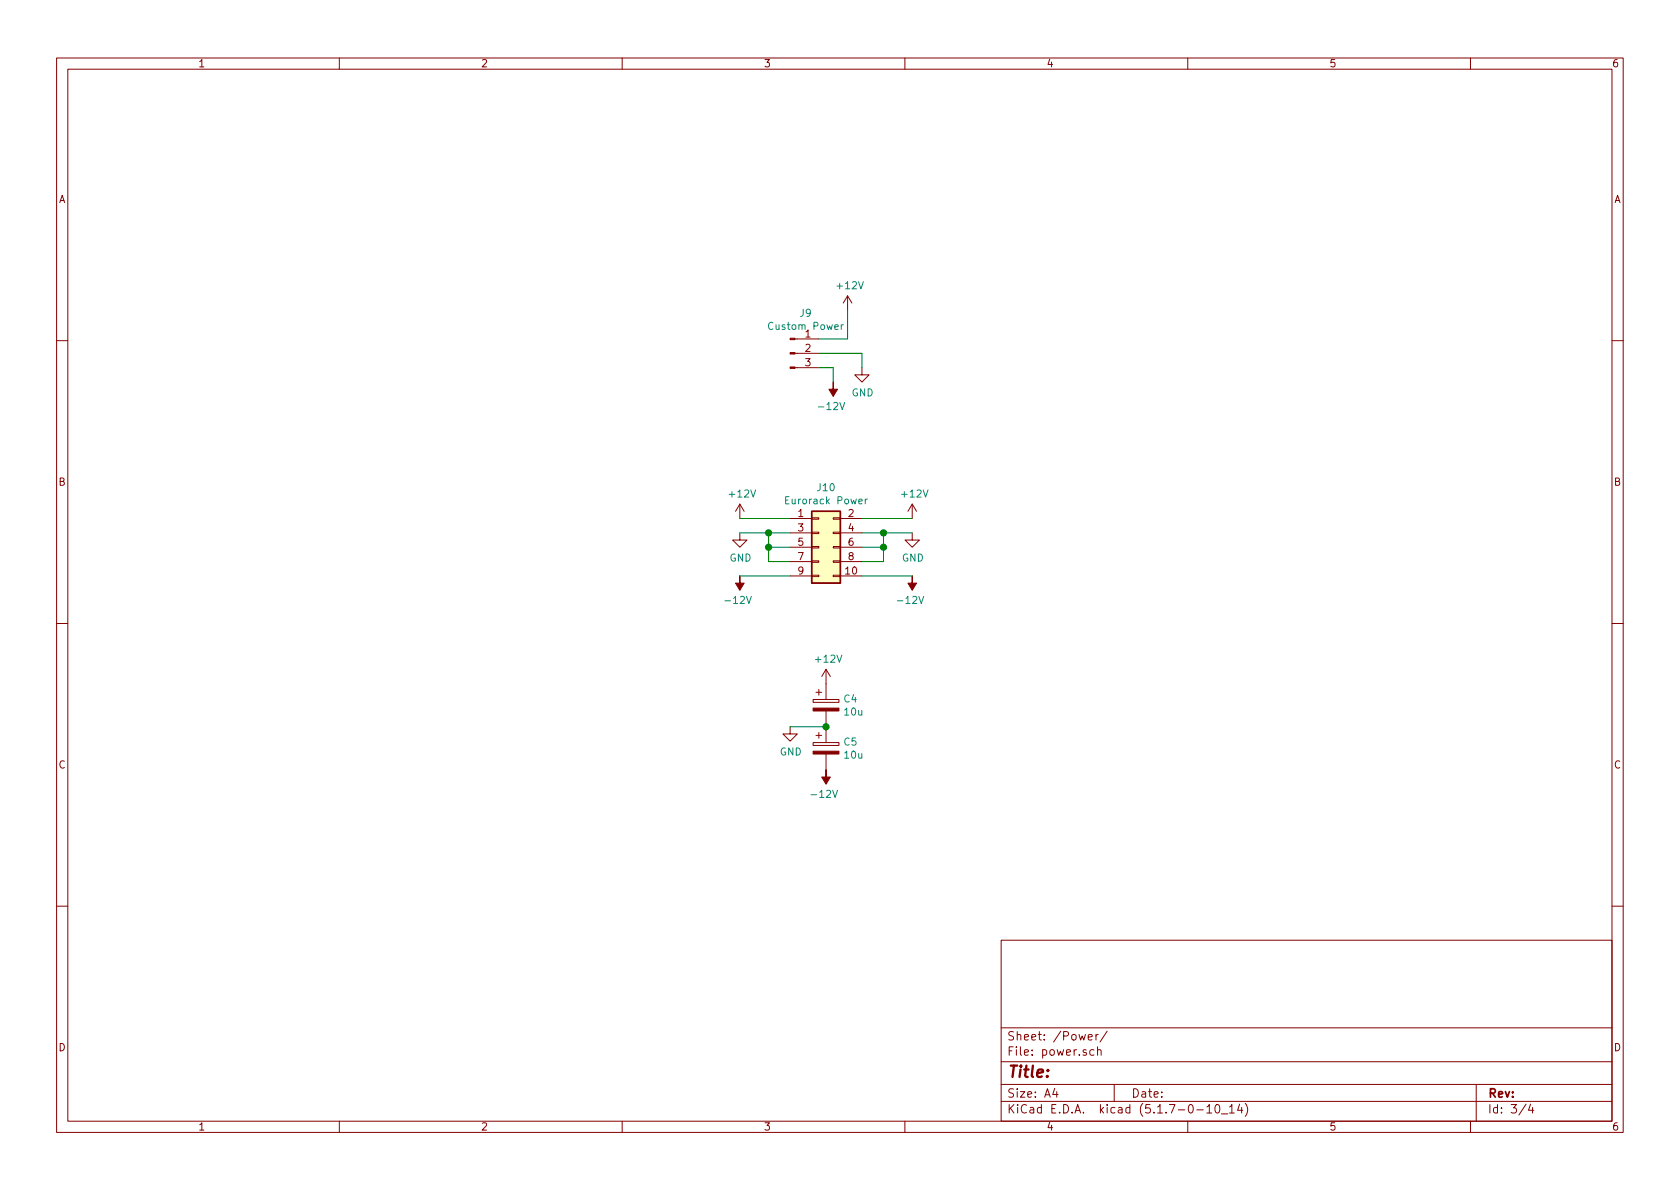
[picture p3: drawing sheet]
<svg xmlns="http://www.w3.org/2000/svg" width="297mm" height="210mm" viewBox="0 0 297 210" stroke-linecap="round" stroke-linejoin="round" font-family="sans-serif">
<g fill="none" stroke="#840000" stroke-width=".18">
<path d="M10 10.3h277v189.9h-277zM12 12.2h273v186.1h-273zM60 10.3v1.9M110 10.3v1.9M160 10.3v1.9M210 10.3v1.9M260 10.3v1.9M140.6 59.9h4.2M149.9 52.3l-.8 1.3M149.9 52.3v2.6M149.9 52.3l.7 1.3M10 60.2h2"/>
<path d="M140.6 65h4.2M140.6 62.5h4.2M152.4 65v1.3h1.3l-1.3 1.3-1.3-1.3h1.3M285 60.2h2M130.8 94.2v1.3h1.3l-1.3 1.3-1.3-1.3h1.3M130.8 89.1l-.8 1.3M130.8 89.1v2.6M130.8 89.1l.8 1.3M139.7 91.7h3.8M139.7 94.2h3.8M139.7 96.8h3.8M139.7 99.3h3.8"/>
<path d="M143.5 99.2h1.3v.2h-1.3zM143.5 94.1h1.3v.3h-1.3zM143.5 91.6h1.3v.2h-1.3zM143.5 96.6h1.3v.3h-1.3zM147.3 99.2h1.3v.2h-1.3zM147.3 94.1h1.3v.3h-1.3zM147.3 91.6h1.3v.2h-1.3zM147.3 96.6h1.3v.3h-1.3zM148.6 91.7h3.8M148.6 94.2h3.8M148.6 96.8h3.8M148.6 99.3h3.8"/>
<path d="M161.3 94.2v1.3h1.3l-1.3 1.3-1.3-1.3h1.3M161.3 89.1l-.8 1.3M161.3 89.1v2.6M161.3 89.1l.8 1.3M10 110.3h2M139.7 101.8h3.8M143.5 101.7h1.3v.3h-1.3zM146 118.4l-.7 1.2M146 118.4v5.3M146 118.4l.8 1.2M147.3 101.7h1.3v.3h-1.3zM148.6 101.8h3.8"/>
<path d="M285 110.3h2M139.7 128.5v1.3h1.3l-1.3 1.3-1.3-1.3h1.3M143.8 131.3h4.5v.5h-4.5zM143.8 123.7h4.5v.5h-4.5zM144.3 130h1M144.3 122.4h1M144.8 121.9v1M144.8 129.5v1.1M146 125.7v5.6M146 133.3v2.8M10 160.2h2M177 166.3h108v32h-108z"/>
<path d="M285 160.2h2M60 198.3v1.9M110 198.3v1.9M160 198.3v1.9M177 194.8h108M177 191.8h108M177 187.8h108M177 181.8h108M186.5 192.5l-.4 1h1M186.8 193v1M192.4 183.4l.7-.1v-.3l-.5-.1-.2 .2 .1 .7h.6M193.4 185.7l-.4-.1-.3 .3 .1 .6 .2 .1 .4-.1"/>
<path d="M193.8 182.9v1M194.1 185.7l.2-.1 .3 .1 .1 .9M194.1 185.1v1.5M194.2 182.9l-.4 .2v.1M195.8 182.3l-1.3 2M197 191.8v3M210 198.3v1.9M211.6 196.3h1.2M213.4 195.8l.4-.5v1.5M213.4 196.8h.8M215 195.4l.3-.1a.94 .94 0 0 1 0 1.5 .8 .8 0 0 1-.6-.6 .8 .8 0 0 1 .3-.8zM216 197h1.1"/>
<path d="M217.4 195.8l.4-.5v1.5M217.4 196.8h.8M219.2 195.2l-.4 1.1h.9M219.5 195.8v1M220.2 195.1a1.71 1.71 0 0 1 0 2.3M260 198.3v1.9M261 191.8v6.5M269.8 195.2l-1.2 2M270.6 195.2l-.3 1.1h.9M271 195.8v1"/>
</g>
<g fill="#840000" stroke="#840000" stroke-width=".18">
<path d="M139.7 64.9h.9v.2h-.9z"/>
<path d="M139.7 62.4h.9v.2h-.9z"/>
<path d="M139.7 59.8h.9v.3h-.9z"/>
<path d="M147.3 67.6v1.2h.8l-.8 1.3-.7-1.3h.7z"/>
<path d="M146 136.1v1.3h.8l-.8 1.3-.7-1.3h.7z"/>
<path d="M143.8 132.8h4.5v.5h-4.5z"/>
<path d="M143.8 125.2h4.5v.5h-4.5z"/>
<path d="M161.3 101.8v1.3h.8l-.8 1.3-.8-1.3h.8z"/>
<path d="M130.8 101.8v1.3h.8l-.8 1.3-.8-1.3h.8z"/>
</g>
<path d="M148.7 57.4v.9M149.1 57.4l-.4 .3M153 88.3v.8M153.4 88.3l-.4 .2" fill="none" stroke="#008484" stroke-width=".18"/>
<path d="M143.5 90.4h5.1v12.7h-5.1z" fill="#ffffc2" stroke="#ffffc2" stroke-width=".18"/>
<path d="M143.5 90.4h5.1v12.7h-5.1z" fill="none" stroke="#840000" stroke-width=".25"/>
<g fill="none" stroke="#008400" stroke-width=".18">
<path d="M149.9 54.9v5h-5.1M144.8 62.5h7.6v2.5M144.8 65h2.5v2.6M130.8 94.2h8.9M130.8 91.7h8.9M135.9 94.2v5.1h3.8M135.9 96.8h3.8M152.4 94.2h8.9M152.4 96.8h3.8M152.4 91.7h8.9M156.2 94.2v5.1h-3.8M130.8 101.8h8.9"/>
<path d="M152.4 101.8h8.9M139.7 128.5h6.3"/>
</g>
<g fill="#008400" stroke="#008400" stroke-width=".25">
<circle cx="135.9" cy="94.2" r=".51"/>
<circle cx="135.9" cy="96.8" r=".51"/>
<circle cx="156.2" cy="94.2" r=".51"/>
<circle cx="156.2" cy="96.8" r=".51"/>
<circle cx="146.1" cy="128.5" r=".51"/>
</g>
<text font-size="2.8" fill="#840000" x="178" y="190.5">Title:</text>
<g font-size="2.1" fill="#840000">
<text x="178" y="184">Sheet: /Power/</text>
<text x="178" y="186.7">File: power.sch</text>
<text x="178" y="196.9">KiCad E.D.A. kicad (5.1.7-0-10_14)</text>
<text x="178" y="194.1">Size: A4</text>
<text x="200" y="194.1">Date:</text>
<text x="263" y="194.1">Rev:</text>
<text x="263" y="196.9">Id: 3/4</text>
</g>
<g font-size="1.8" fill="#840000">
<text x="35" y="11.9">1</text>
<text x="85" y="11.9">2</text>
<text x="135" y="11.9">3</text>
<text x="185" y="11.9">4</text>
<text x="235" y="11.9">5</text>
<text x="285" y="11.9">6</text>
<text x="10.4" y="35.9">A</text>
<text x="285.4" y="35.9">A</text>
<text x="142.4" y="59.7">1</text>
<text x="142.4" y="62.2">2</text>
<text x="142.4" y="64.8">3</text>
<text x="10.4" y="85.9">B</text>
<text x="285.4" y="85.9">B</text>
<text x="141.1" y="91.4">1</text>
<text x="141.1" y="94">3</text>
<text x="150" y="91.4">2</text>
<text x="150" y="94">4</text>
<text x="141.1" y="96.5">5</text>
<text x="141.1" y="99.1">7</text>
<text x="141.1" y="101.6">9</text>
<text x="149.5" y="101.6">10</text>
<text x="150" y="96.5">6</text>
<text x="150" y="99.1">8</text>
<text x="10.4" y="135.9">C</text>
<text x="285.4" y="135.9">C</text>
<text x="10.4" y="185.9">D</text>
<text x="285.4" y="185.9">D</text>
<text x="35" y="199.9">1</text>
<text x="85" y="199.9">2</text>
<text x="135" y="199.9">3</text>
<text x="185" y="199.9">4</text>
<text x="235" y="199.9">5</text>
<text x="285" y="199.9">6</text>
</g>
<g font-size="1.8" fill="#008484">
<text x="148.2" y="51.1">+12V</text>
<text x="136.2" y="58.3">Custom Power</text>
<text x="141.5" y="56">J9</text>
<text x="150.6" y="70.1">GND</text>
<text x="145.1" y="72.5">-12V</text>
<text x="129.1" y="88">+12V</text>
<text x="139.3" y="89.2">Eurorack Power</text>
<text x="144.6" y="86.9">J10</text>
<text x="159.6" y="88">+12V</text>
<text x="129" y="99.3">GND</text>
<text x="159.5" y="99.3">GND</text>
<text x="128.6" y="106.8">-12V</text>
<text x="159.1" y="106.8">-12V</text>
<text x="144.3" y="117.2">+12V</text>
<text x="149.3" y="124.2">C4</text>
<text x="149.3" y="131.8">C5</text>
<text x="149.4" y="126.5">10u</text>
<text x="137.9" y="133.6">GND</text>
<text x="149.4" y="134.2">10u</text>
<text x="143.8" y="141.1">-12V</text>
</g>
</svg>
